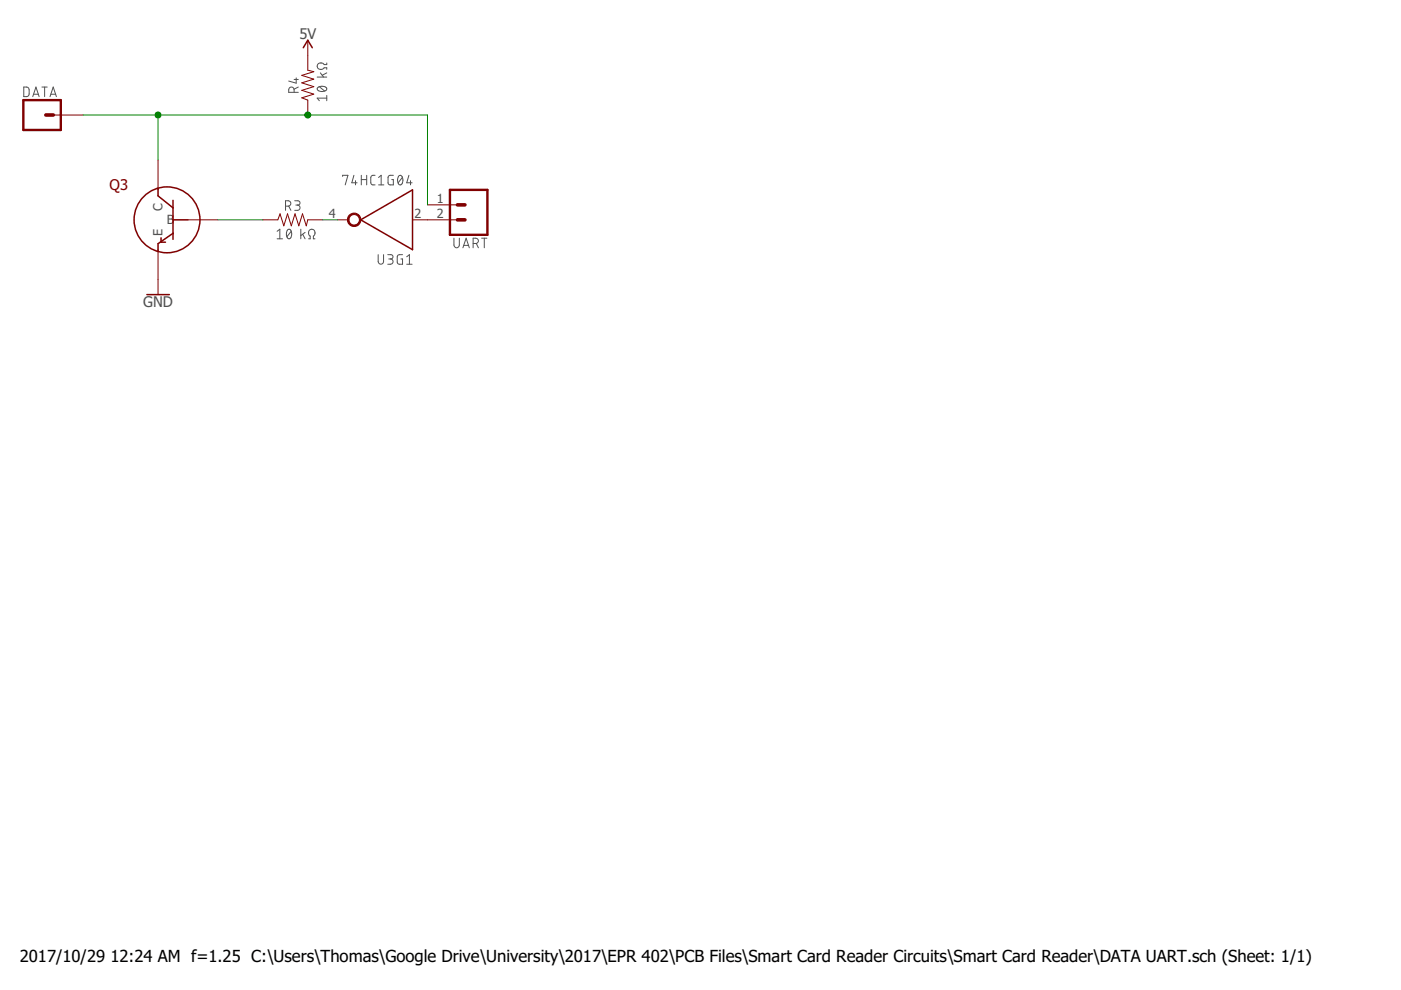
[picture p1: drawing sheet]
<svg xmlns="http://www.w3.org/2000/svg" width="297mm" height="210mm" viewBox="0 0 297 210" stroke-linecap="round" stroke-linejoin="round" font-family="sans-serif">
<g fill="none" stroke="#505050" stroke-width=".21">
<path d="M5 18.5h.8l.3 .4v1.2l-.3 .4h-.8zM7.1 20h1M8.9 18.5h1.1M9.5 18.5v2M10.8 20h1M62.4 19.6v-.6a.57 .57 0 0 0-.6-.6 .57 .57 0 0 0-.6 .6v.6h2M62.4 16.8h.8M62.8 16.5v1.1l-1.6-.4M63.2 18.5l-.8 .4M67.2 16.3h2.1M67.4 18.5a1.31 1.31 0 0 1 1.9 .3 1.2 1.2 0 0 1-1.8 .4l-.3-.4zM67.7 18.4l1.1 .9"/>
<path d="M67.9 15.5l.7 .8M69.3 13.4v.3h-.6a.78 .78 0 0 0-1.2-.3 .78 .78 0 0 0 0 1.2 .78 .78 0 0 0 1.2-.2h.6v.3M69.3 15.5l-1 .5M6.9 20.5l.7-2 .7 2M10.6 20.5l.7-2 .7 2M69.3 20.8h-2.1l.5 .6M69.3 20.2v1.2M72.6 37.4v-.2h1.2l-.6 2M75 37.2l-.4 1.6h1.1M75.4 38.3v.9M76.6 37.2v2M76.6 38.1h1.1"/>
<path d="M77.7 37.2v2M79.5 37.2h-.6l-.3 .4 .1 1.3 .2 .3h.6M80.3 39.2h1.1M80.3 37.6l.5-.4v2M83.4 37.2h-.9l-.2 .3v1.4l.2 .3h.9v-1.1h-.3M84.5 37.3l.2-.1a.84 .84 0 0 1 .7 1.2l-.1 .3a.49 .49 0 0 1-.4 .5 .49 .49 0 0 1-.5-.5l-.1-.7zM85.3 37.6l-.9 1.2M86.7 37.2l-.5 1.6h1.2M87 38.3v.9M58.8 49l.5-.4v2M58.8 50.6h1.1M60.5 43.7h.6a.57 .57 0 0 0 .6-.6 .57 .57 0 0 0-.6-.5h-.6v2"/>
<path d="M61 48.7l.1-.1a.83 .83 0 0 1 .7 1.3 .58 .58 0 0 1-.5 .7 .58 .58 0 0 1-.6-.7v-.5zM61.2 43.7l.5 .9M61.7 49l-.9 1.2M62.5 42.6h.7a.46 .46 0 0 1 .4 .4 .46 .46 0 0 1-.4 .5h-.5M63.1 43.5a.56 .56 0 0 1 .5 .5 .56 .56 0 0 1-.5 .6h-.6M63.8 48.6v2M64.2 49.7l.5 .9M64.7 49.3l-.9 .7M65.4 50.6h.4v-.5a.77 .77 0 0 1-.3-1.2 .77 .77 0 0 1 1.2 0 .77 .77 0 0 1-.3 1.2v.5h.4M80.2 54v1.5a.57 .57 0 0 0 .6 .5 .57 .57 0 0 0 .5-.5v-1.5M82.2 54h.7a.46 .46 0 0 1 .4 .5 .46 .46 0 0 1-.4 .4h-.5M82.8 54.9a.56 .56 0 0 1 .5 .6 .56 .56 0 0 1-.5 .5h-.6"/>
<path d="M85.3 54h-.8l-.2 .3-.1 1.3 .3 .4h.8v-1.1h-.3M86.2 56h1.2M86.2 54.4l.6-.4v2M96.2 50.5v1.5a.57 .57 0 0 0 .6 .5 .57 .57 0 0 0 .6-.5v-1.5M98.1 52.5l.7-2 .7 2M98.3 52h1M100.3 51.6h.6a.56 .56 0 0 0 .5-.5 .56 .56 0 0 0-.5-.6h-.6v2M101 51.6l.4 .9M102.1 50.5h1.1M102.7 50.5v2"/>
</g>
<g fill="none" stroke="#800000" stroke-width=".32">
<path d="M64.3 10.1l1-1.6 .9 1.6M33.5 39.9v1.6l3.2 2.6M34.1 50.4v1h1M36.7 46.6h3.2M36.7 42.5v8.2M36.7 49.5l-3.2 2.2v1.6M76.5 46.6l11-6.3v12.6zM31.1 62.5h4.8"/>
<circle cx="35.4" cy="46.6" r="7"/>
</g>
<path d="M65.3 8.5v6.4l1.2 .3-2.5 .8 2.5 .8-2.5 .8 2.5 .8-2.5 .8 2.5 .8-2.5 .7 1.3 .5v3.2M11.3 24.4h6.4M33.5 33.9v6.4M33.5 52.9v9.6M39.9 46.6h6.3M55.7 46.6h3.2l.5-1.3 .8 2.6 .8-2.6 .8 2.6 .7-2.6 .9 2.6 .7-2.6 .8 2.6 .4-1.3h3.1M71.6 46.6h2.2M87.5 46.6h9.5M90.6 43.4h6.4" fill="none" stroke="#800000" stroke-width=".21"/>
<path d="M5 21.2h7.9v6.4h-7.9zM95.4 40.3h7.9v9.5h-7.9z" fill="none" stroke="#800000" stroke-width=".51"/>
<path d="M9.7 24.4h1.6M97 46.6h1.6M97 43.4h1.6" fill="none" stroke="#800000" stroke-width=".76"/>
<path d="M74 45.6a1.43 1.43 0 0 1 2.3 .2 1.43 1.43 0 0 1-.8 2.2 1.43 1.43 0 0 1-1.8-1.4h.3a1.11 1.11 0 0 1 1.5-1 1.11 1.11 0 0 1 .3 1.8 1.11 1.11 0 0 1-1.8-.5v-.3h-.3z" fill-rule="evenodd" fill="#800000" stroke="#800000" stroke-width=".21"/>
<path d="M17.7 24.4h72.9v19M33.5 24.4v9.5M46.2 46.6h9.5M68.4 46.6h3.2" fill="none" stroke="#008000" stroke-width=".21"/>
<g fill="#008000" stroke="#008000" stroke-width=".21">
<circle cx="65.3" cy="24.4" r=".64"/>
<circle cx="33.5" cy="24.4" r=".64"/>
</g>
<g font-size="3.5">
<text x="4.2" y="203.9">2017/10/29</text>
<text x="23.4" y="203.9">12:24 AM f=1.25 C:\Users\Thomas\Google Drive\University\2017\EPR 402\PCB Files\Smart Card Reader Circuits\Smart Card Reader\DATA UART.sch (Sheet: 1/1)</text>
</g>
<g font-size="3.1" fill="#505050">
<text x="63.5" y="8.2">5V</text>
<text x="30.4" y="65">GND</text>
</g>
<text font-size="3.1" fill="#800000" x="23.2" y="40.3">Q3</text>
<g font-size="2.7" fill="#505050">
<text x="34.5" y="44.8" transform="rotate(-90 34.5 44.8)">C</text>
<text x="35.4" y="47.6">B</text>
<text x="69.7" y="46.2">4</text>
<text x="87.9" y="46.2">2</text>
<text x="92.6" y="43">1</text>
<text x="92.6" y="46.2">2</text>
<text x="34.5" y="50" transform="rotate(-90 34.5 50)">E</text>
</g>
</svg>
